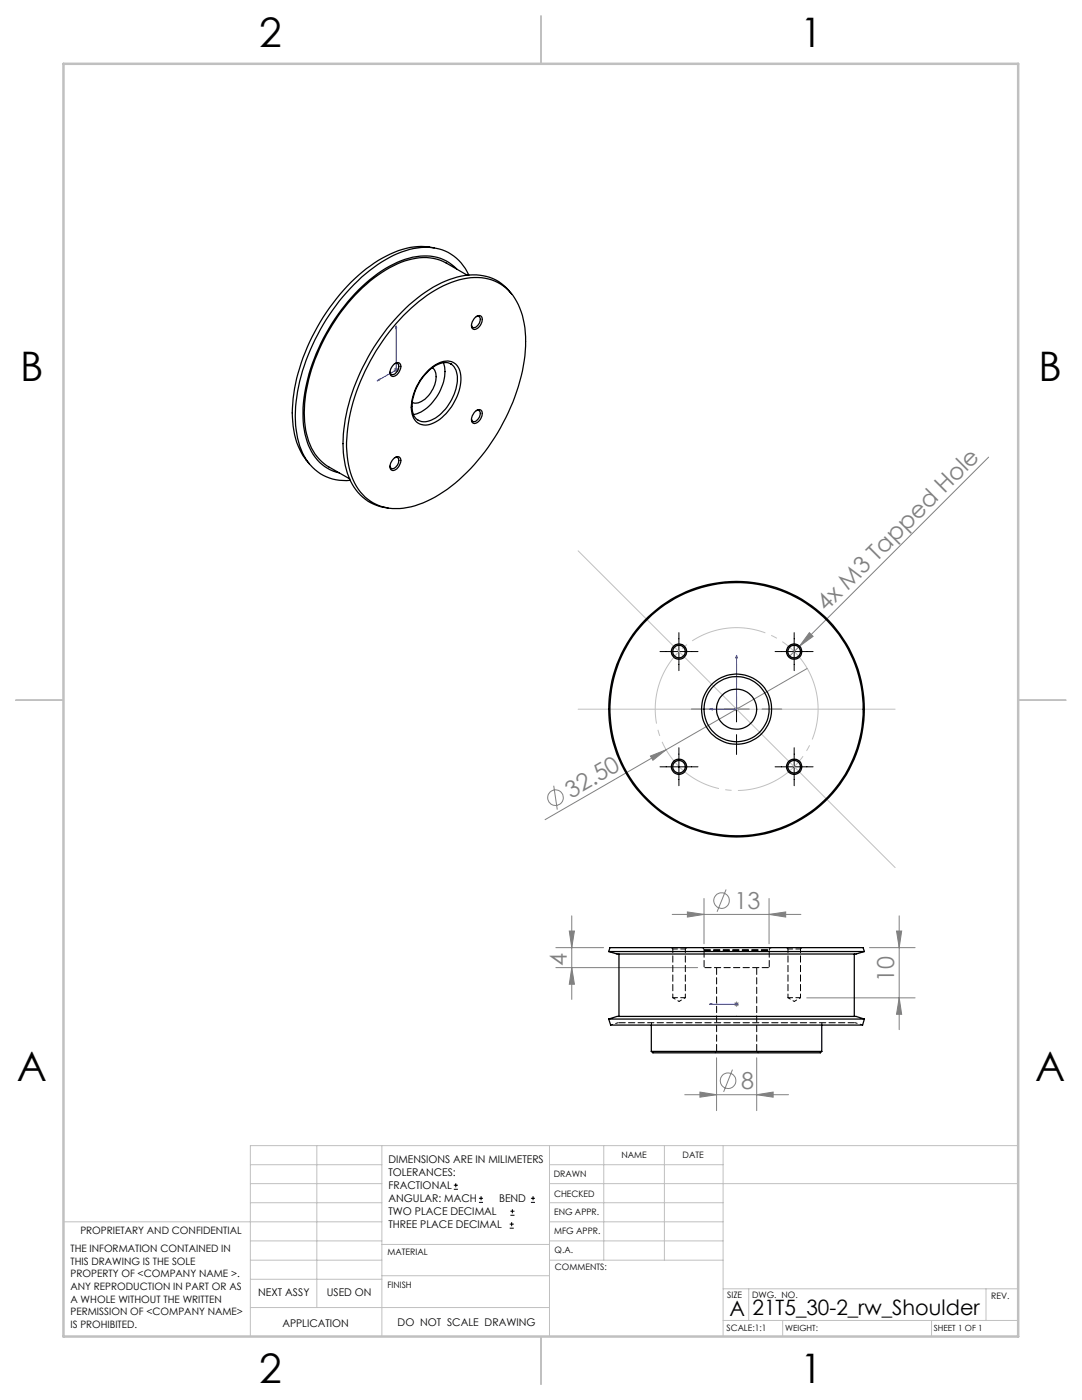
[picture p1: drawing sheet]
<svg xmlns="http://www.w3.org/2000/svg" width="216mm" height="279mm" viewBox="0 0 216 279" stroke-linecap="round" stroke-linejoin="round" font-family="sans-serif">
<g fill="none" stroke="#808080" stroke-width=".2">
<path d="M78.6 73.8h1M78.7 73.5l.7 .7M79.1 73.3v1M79.4 73.5l-.7 .7M197.3 91.2l-39.9 39.9M161 133.4l-28.1 16.2M161.5 126.3l.7 .7-2.7 2zM110.5 156.8l.7 4.8M129.8 150.9l3.1-1.3-2.6 2.1zM132.9 149.6l-24.1 14M146.5 141.5h1M146.6 141.2l.7 .7"/>
<path d="M147 141v1M147.3 141.2l-.7 .7M140.5 179.3v9M144.9 177.5l-1.8 4.5M153.5 179.3v9M110.9 189.1h9.5M110.9 193.1h28.3M113.6 185.8h1l-.5 3.3zM114.1 193.1l.5 3.3h-1zM114.1 182.8v16.7M134.1 182.5h25.7M137.2 182l3.3 .5-3.3 .5z"/>
<path d="M147 199.9v1M153.5 182.5l3.3-.5v1zM161 199.1h21.6M173.5 189.1h9.1M178.9 185.8h1l-.5 3.3zM179.4 182.8v22.7M179.4 199.1l.5 3.3h-1zM136.6 218.5h20.7M139.7 217.9l3.3 .6-3.3 .5zM143 211.1v10.6M146.2 213.5l-1.8 4.4M146.5 200.4h1"/>
<path d="M146.6 200.1l.7 .7M147.3 200.1l-.7 .7M151 218.5l3.3-.6v1.1zM151 211.1v10.6"/>
<circle cx="110.8" cy="159.2" r="1.55"/>
<circle cx="144" cy="179.7" r="1.55"/>
<circle cx="145.3" cy="215.7" r="1.55"/>
</g>
<g fill="none" stroke="#000" stroke-width=".2">
<path d="M131.7 130h7.6M135.5 126.3v7.5M147 132.5v4M147 139v5.1M154.7 130h7.5M158.5 126.3v7.5M131.7 153h7.6M135.5 149.2v7.6M137.9 141.5h4M144.4 141.5h5.1M147 146.6v4M152 141.5h4"/>
<path d="M154.7 153h7.5M158.5 149.2v7.6M90.6 237.3h.8M90.6 236.5h.8M90.9 236.1v.9M95.6 240h.8M95.6 239.1h.8M96 238.7v.8M105.9 240h.9M105.9 239.1h.9M106.4 238.7v.8M101.7 245.1h.8"/>
<path d="M101.7 244.3h.8M101.8 242.5h.9M101.8 241.7h.9M102.1 243.9v.8M102.2 241.3v.8"/>
</g>
<path d="M162.5 136.8a16.2 16.2 0 0 0-27.1-6.6 16.2 16.2 0 0 0 7.2 27 16.2 16.2 0 0 0 20.2-19.3l-.3-1.1" fill="none" stroke="#c0c0c0" stroke-width=".2" stroke-dasharray="15.2 1.3 1.3 1.3" stroke-dashoffset="4.2" stroke-linecap="butt"/>
<path d="M75.2 76l.4-.3v.2zM79.1 65.1l.1 .3-.2 .1zM79.1 65.1v8.7l-3.9 2.2M147 130.8l.1 .5h-.3zM147 130.8v10.7h-5.4M141.6 141.5l.5-.1v.3zM141.6 200.4h.5h-.5M141.6 200.4h5.4M146.8 200.4h.3zM147 200.4h.1" fill="none" stroke="#00f" stroke-width=".2"/>
<g fill="none" stroke="#c0c0c0" stroke-width=".2">
<path d="M115.4 109.9l63.2 63.2M115.4 141.5h63.2M50 232.4h26.2M50 236.2h26.2M63.2 228.6v32.3M76.2 228.6v38.1M109.6 228.6v38.1M109.6 232.4h34.7M109.6 236.2h93.6M120.5 228.6v22.9M132.6 228.6v22.9M144.3 228.6v38.1"/>
<path d="M203.2 228.6h-153.2v38.1M12.7 243.8h63.5M50 251.5h26.2M50 240h26.2M50 247.7h26.2M50 255.3h26.2M76.2 254.6h33.4M76.2 248.4h33.4M109.6 251.5h34.7M109.6 243.8h34.7M109.6 240h34.7M109.6 247.7h34.7"/>
<path d="M144.3 257.2h58.9M149.4 257.2v6.3M196.7 257.2v6.3M50 260.9h59.6M144.3 263.5h58.9M156.2 263.5v3.2M185.9 263.5v3.2"/>
</g>
<path d="M108 3.2v9.5M3.1 139.7h9.6M203.2 139.7h9.5M108 266.7v9.6" fill="none" stroke="#c0c0c0" stroke-width=".25"/>
<path d="M12.7 12.7h190.5v254h-190.5z" fill="none" stroke="#c0c0c0" stroke-width=".5"/>
<path d="M129.8 150.9l3.1-1.3-2.6 2.1z" fill="#808080"/>
<g fill="#00f">
<path d="M141.6 141.5l.5 .2v-.3zM147 130.8l-.2 .5h.3z"/>
<path d="M75.2 76l.4-.1v-.2zM79.1 65.1l-.1 .4 .2-.1zM141.6 200.4h.5zM146.8 200.4h.3z"/>
</g>
<g fill="#808080">
<path d="M161.5 126.3l.7 .7-2.7 2z"/>
<path d="M137.2 182l3.3 .5-3.3 .5zM153.5 182.5l3.3-.5v1zM139.7 217.9l3.3 .6-3.3 .5zM151 218.5l3.3-.6v1.1z"/>
<path d="M179.4 199.1l.5 3.3h-1zM178.9 185.8h1l-.5 3.3z"/>
<path d="M113.6 185.8h1l-.5 3.3zM114.1 193.1l.5 3.3h-1z"/>
</g>
<g fill="none" stroke="#000" stroke-width=".25">
<path d="M86.6 49.5a14.1 14.1 0 0 0-10.3 2 37.5 37.5 0 0 0-14.5 16.8 30.7 30.7 0 0 0-3.2 17.6 13.1 13.1 0 0 0 3.1 6.7M91.2 53.7a9 9 0 0 0-9.6-2.2 25.8 25.8 0 0 0-12.9 9.6 37 37 0 0 0-8.2 21.2 13.4 13.4 0 0 0 3.3 10l2.1 1.5 1.8 .6M93.2 54.9l-4.2-2.4a10.2 10.2 0 0 0-9-.1 31.1 31.1 0 0 0-14.3 13.4 31.6 31.6 0 0 0-4.8 19.2 10.6 10.6 0 0 0 4.7 8.2l4.2 2.4M93.6 54.9a9.3 9.3 0 0 0-11.1-5.3 25.2 25.2 0 0 0-12.6 8 41.2 41.2 0 0 0-10.9 23.5 16.6 16.6 0 0 0 2.5 11.2 9 9 0 0 0 8.4 3.5M102.1 58.7a9.3 9.3 0 0 0-10.1-3.6 25.7 25.7 0 0 0-13.3 8.8 40.4 40.4 0 0 0-10.2 23.7 15.5 15.5 0 0 0 2.9 10.7 8.9 8.9 0 0 0 6 3.1M78.6 72.7a.8 .8 0 0 1 1.1-.2 .8 .8 0 0 1 .2 1.1 1.59 1.59 0 0 1-1.8 1.4 1.66 1.66 0 0 1 .5-2.3zM78.8 72.6a.64 .64 0 0 1 .8 .2 .64 .64 0 0 1-.1 .8 1.4 1.4 0 0 1-1.4 1.1l-.3-.4M80.5 63a24.9 24.9 0 0 1 11.9-7.3 9.4 9.4 0 0 1 11.6 6.5 24.7 24.7 0 0 1-.6 14.9 40.2 40.2 0 0 1-15 21.1 15.4 15.4 0 0 1-11.5 3.1 9.7 9.7 0 0 1-7.2-7.8 28.2 28.2 0 0 1 1.8-16.3 42.3 42.3 0 0 1 9-14.2zM85.3 74.1a5.1 5.1 0 0 1 4.8-1.9 3.3 3.3 0 0 1 1.9 3.6 10.5 10.5 0 0 1-5.9 8.8 2.73 2.73 0 0 1-3.9-2.4 10.4 10.4 0 0 1 3.1-8.1zM85.5 74a4.2 4.2 0 0 1 4.4-1.4 4 4 0 0 1 1.2 4.5 9.5 9.5 0 0 1-5.4 6.9 2.46 2.46 0 0 1-3.5-2.5 10.2 10.2 0 0 1 3.3-7.5zM86.3 73.4a3.2 3.2 0 0 1 .3 3.8 5 5 0 0 1-3.7 3.3l-.6-.2M88.5 72.4a8.7 8.7 0 0 1-2.5 8.2 6.5 6.5 0 0 1-3.5 2.1"/>
<path d="M89.9 72.6h.1M94.7 63.5a.91 .91 0 0 1 1.5-.2 1.95 1.95 0 0 1-1.7 2.4 1.32 1.32 0 0 1 0-2zM95 63.2a.63 .63 0 0 1 .8 .2 .63 .63 0 0 1-.1 .8 1.16 1.16 0 0 1-1.5 1.1l-.1-.4M78.6 91.5a.8 .8 0 0 1 1.1-.2 .8 .8 0 0 1 .2 1.1 1.59 1.59 0 0 1-1.8 1.4 1.66 1.66 0 0 1 .5-2.3zM78.8 91.3a.64 .64 0 0 1 .8 .3 .64 .64 0 0 1-.1 .8 1.4 1.4 0 0 1-1.4 1.1l-.3-.5M94.7 82.3a.91 .91 0 0 1 1.5-.2 1.95 1.95 0 0 1-1.7 2.4 1.32 1.32 0 0 1 0-2zM95 82a.63 .63 0 0 1 .8 .2 .63 .63 0 0 1-.1 .8 1.16 1.16 0 0 1-1.5 1l-.1-.4M121.5 189.9l1.6 .5h47.7l1.7-.5M121.5 189.9h51M121.5 189.9l.2-.8h50.5l.3 .8M123.5 190.4v12.4M170.5 190.4v12.4"/>
<path d="M121.5 203.4l.3 1.2h50.3l.4-1.2M121.5 203.4h51M121.5 203.4l1.6-.6h47.7l1.7 .6M130 209.8h34M130 209.8l.3 .3h32.1a1.68 1.68 0 0 0 1.6-.3M130 204.6v5.2M164 204.6v5.2"/>
<circle cx="135.5" cy="130" r="1.54"/>
<circle cx="135.5" cy="130" r="1.25"/>
<circle cx="158.4" cy="130" r="1.25"/>
<circle cx="158.5" cy="130" r="1.53"/>
<circle cx="135.5" cy="153" r="1.53"/>
<circle cx="135.5" cy="153" r="1.24"/>
<circle cx="147" cy="141.5" r="25.5"/>
<circle cx="147" cy="141.5" r="25.3"/>
<circle cx="147" cy="141.5" r="6.5"/>
<circle cx="147" cy="141.5" r="4"/>
<circle cx="147" cy="141.5" r="7"/>
<circle cx="158.5" cy="153" r="1.24"/>
<circle cx="158.5" cy="153" r="1.52"/>
</g>
<path d="M140.5 189.6v3.5M153.5 193.1v-3.5M123.3 204.1h47.4" fill="none" stroke="#000" stroke-width=".2" stroke-dasharray="1.3 .6" stroke-dashoffset="-.2"/>
<path d="M134.3 189.4h2.5M134.3 199.1h2.5M157.2 189.4h2.5M157.2 199.1h2.5" fill="none" stroke="#000" stroke-width=".2" stroke-dasharray="1.3 .6" stroke-dashoffset=".3"/>
<path d="M134 189.1l.3 .3M136.8 189.4l.2-.3M140.5 189.6h13h-13M157 189.1l.2 .3M159.7 189.4l.3-.3M130 204.1v.5M143 209.8l-.3 .3M151.3 210.1l-.3-.3M164 204.6v-.5" fill="none" stroke="#000" stroke-width=".2" stroke-dasharray="1.3 .6"/>
<path d="M140.5 193.1h13M143 193.1v16.7M151 209.8v-16.7" fill="none" stroke="#000" stroke-width=".2" stroke-dasharray="1.3 .6" stroke-dashoffset="-.1"/>
<path d="M123.3 204.1l-1.4 .5M172.1 204.6l-1.4-.5" fill="none" stroke="#000" stroke-width=".2" stroke-dasharray="1.3 .6" stroke-dashoffset=".8"/>
<path d="M134.3 199.1l1.2 .8M135.5 199.9l1.3-.8M157.2 199.1l1.3 .8M158.5 199.9l1.2-.8" fill="none" stroke="#000" stroke-width=".2" stroke-dasharray="1.3 .6" stroke-dashoffset=".7"/>
<path d="M134.3 189.4v9.7M136.8 199.1v-9.7M157.2 189.4v9.7M159.7 199.1v-9.7" fill="none" stroke="#000" stroke-width=".2" stroke-dasharray="1.3 .6" stroke-dashoffset=".5"/>
<path d="M140 189.1l.3 .2 .2 .3M153.5 189.6l.1-.3 .4-.2" fill="none" stroke="#000" stroke-width=".2" stroke-dasharray="1.3 .6" stroke-dashoffset=".4"/>
<g font-size="8.1">
<text x="51.7" y="9.3">2</text>
<text x="159.7" y="9.3">1</text>
<text x="4" y="76">B</text>
<text x="207.2" y="76">B</text>
<text x="3.3" y="215.7">A</text>
<text x="206.5" y="215.7">A</text>
<text x="51.7" y="276">2</text>
<text x="159.7" y="276">1</text>
</g>
<g font-size="4.7" fill="#808080">
<text x="164.9" y="122.2" transform="rotate(-45 164.9 122.2)">4x M3 Tapped Hole</text>
<text x="113.9" y="159.4" transform="rotate(-30 113.9 159.4)">32.50</text>
<text x="146.6" y="181.4">13</text>
<text x="113.1" y="192.7" transform="rotate(-90 113.1 192.7)">4</text>
<text x="178.4" y="196" transform="rotate(-90 178.4 196)">10</text>
<text x="147.9" y="217.4">8</text>
</g>
<g font-size="4.2">
<text x="145.6" y="262.7">A</text>
<text x="150.2" y="262.4">21T5_30-2_rw_Shoulder</text>
</g>
<g font-size="2.1">
<text x="77.5" y="232.2">DIMENSIONS ARE IN MILIMETERS</text>
<text x="77.5" y="234.7">TOLERANCES:</text>
<text x="77.5" y="237.3">FRACTIONAL</text>
<text x="77.5" y="239.9">ANGULAR: MACH</text>
<text x="99.6" y="239.9">BEND</text>
<text x="77.5" y="242.5">TWO PLACE DECIMAL</text>
<text x="77.5" y="245.1">THREE PLACE DECIMAL</text>
<text x="51.5" y="258.7">NEXT ASSY</text>
<text x="65.2" y="258.6">USED ON</text>
<text x="56.3" y="264.8">APPLICATION</text>
<text x="79.3" y="264.6">DO NOT SCALE DRAWING</text>
</g>
<g font-size="2">
<text x="14.1" y="249.9">THE INFORMATION CONTAINED IN</text>
<text x="16" y="246.3">PROPRIETARY AND CONFIDENTIAL</text>
<text x="14.1" y="252.4">THIS DRAWING IS THE SOLE</text>
<text x="14.1" y="254.9">PROPERTY OF &lt;COMPANY NAME &gt;.</text>
<text x="14.1" y="257.4">ANY REPRODUCTION IN PART OR AS</text>
<text x="14.1" y="260">A WHOLE WITHOUT THE WRITTEN</text>
<text x="14.1" y="262.5">PERMISSION OF &lt;COMPANY NAME&gt;</text>
<text x="14.1" y="265">IS PROHIBITED.</text>
</g>
<g font-size="1.8">
<text x="124" y="231.1">NAME</text>
<text x="136.2" y="231.1">DATE</text>
<text x="110.5" y="234.8">DRAWN</text>
<text x="110.5" y="238.9">CHECKED</text>
<text x="110.6" y="242.5">ENG APPR.</text>
<text x="77.3" y="250.5">MATERIAL</text>
<text x="110.6" y="246.3">MFG APPR.</text>
<text x="110.7" y="250">Q.A.</text>
<text x="77.3" y="257">FINISH</text>
<text x="110.7" y="253.5">COMMENTS:</text>
<text x="145.1" y="259">SIZE</text>
<text x="150.1" y="259.1">DWG. NO.</text>
<text x="197.8" y="259.2">REV.</text>
<text x="145" y="265.7">SCALE:1:1</text>
</g>
<g font-size="1.7">
<text x="156.7" y="265.7">WEIGHT:</text>
<text x="186.3" y="265.7">SHEET 1 OF 1</text>
</g>
</svg>
